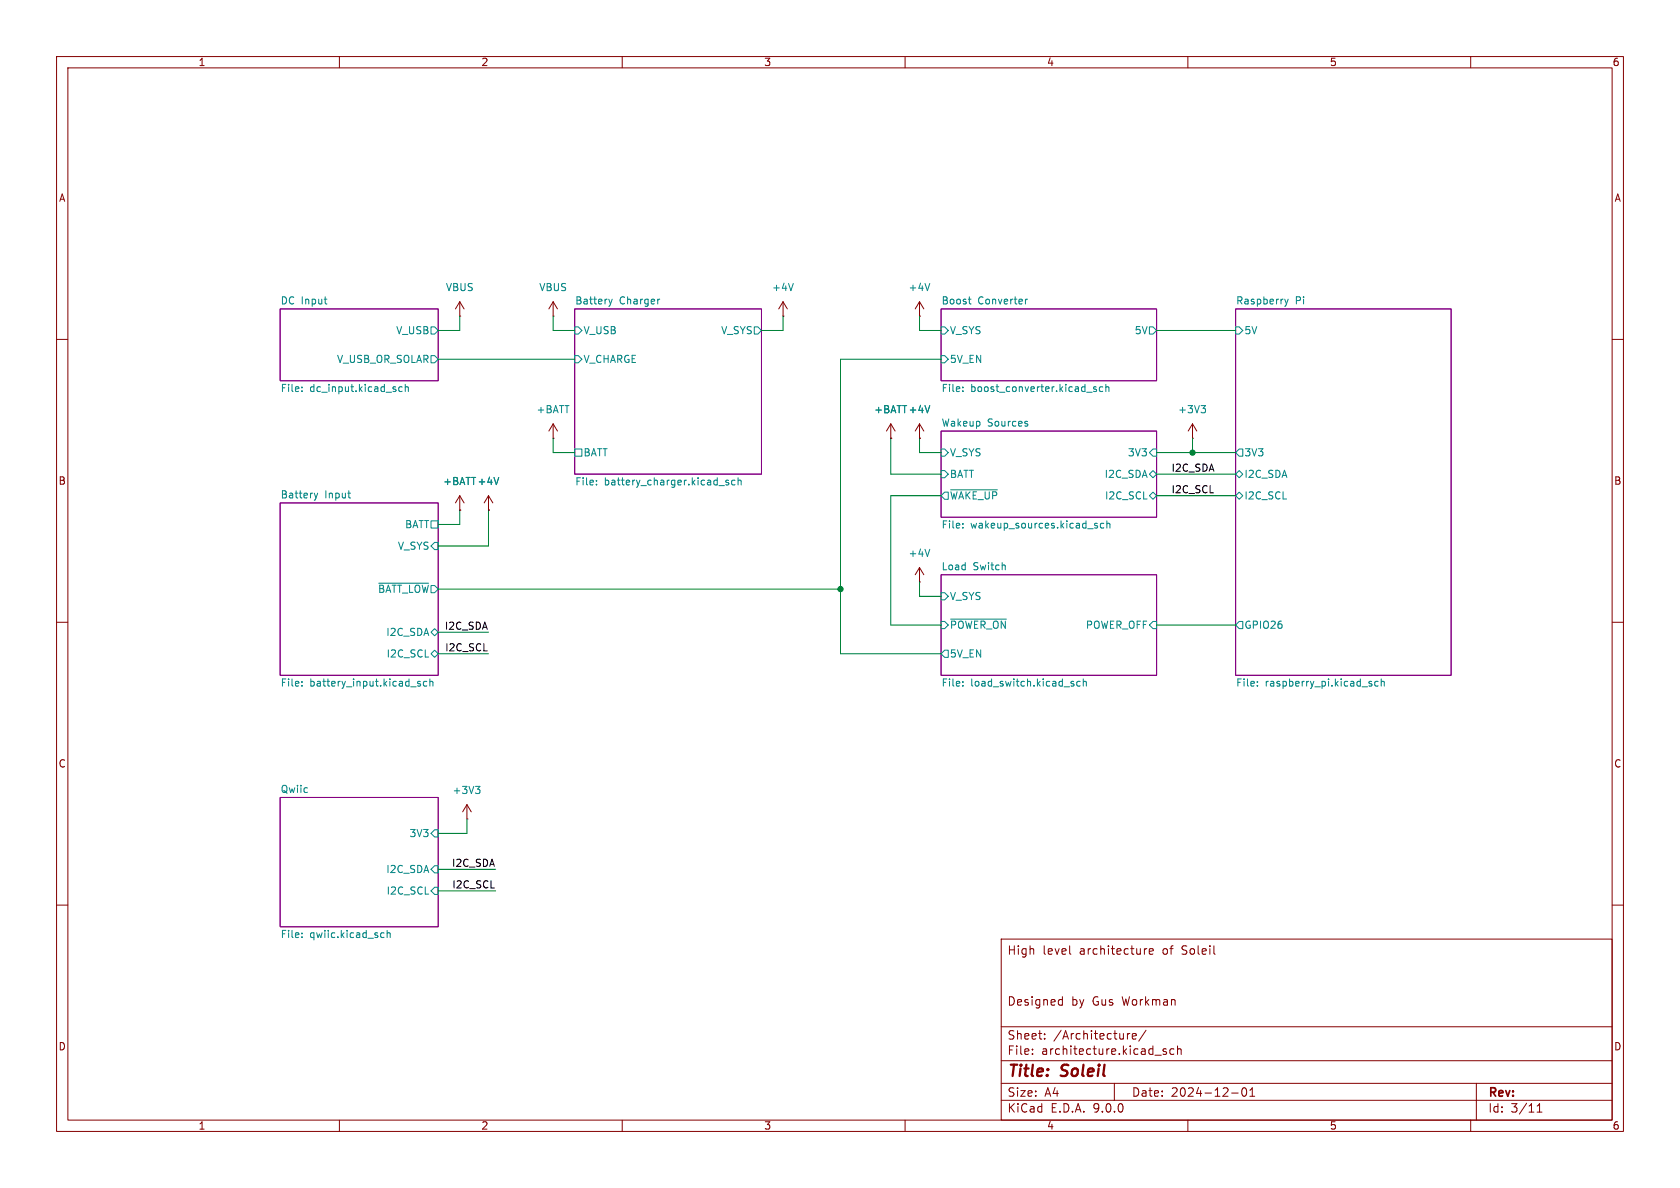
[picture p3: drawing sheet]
<svg xmlns="http://www.w3.org/2000/svg" width="297mm" height="210mm" viewBox="0 0 297 210" stroke-linecap="round" stroke-linejoin="round" font-family="sans-serif">
<path d="M0 0h297v210h-297z" fill="#fff" stroke="#fff" stroke-width=".18"/>
<g fill="none" stroke="#840000" stroke-width=".18">
<path d="M10 10h277v190h-277zM12 12h273v186h-273zM60 10v2M110 10v2M160 10v2M210 10v2M260 10v2M81.3 55.9h.1M81.3 53.3v2.6M81.3 53.3l-.8 1.3M81.3 53.3l.7 1.3M97.8 55.9h.1"/>
<path d="M97.8 53.3l-.8 1.3M97.8 53.3l.8 1.3M97.8 53.3v2.6M138.4 55.9h.1M138.4 53.3l-.7 1.3M138.4 53.3l.8 1.3M138.4 53.3v2.6M162.6 55.9h.1M162.6 53.3v2.6M162.6 53.3l-.8 1.3M162.6 53.3l.7 1.3M10 60h2"/>
<path d="M97.8 77.5h.1M97.8 74.9v2.6M97.8 74.9l-.8 1.3M97.8 74.9l.8 1.3M157.5 77.5h.1M157.5 74.9l-.8 1.3M157.5 74.9l.7 1.3M157.5 74.9v2.6M162.6 77.5h.1M162.6 74.9l-.8 1.3M162.6 74.9l.7 1.3M162.6 74.9v2.6"/>
<path d="M210.8 77.5h.1M210.8 74.9l-.7 1.3M210.8 74.9l.8 1.3M210.8 74.9v2.6M285 60h2M81.3 90.2h.1M81.3 87.6l-.8 1.3M81.3 87.6l.7 1.3M81.3 87.6v2.6M86.4 90.2h.1M86.4 87.6l-.8 1.3M86.4 87.6l.7 1.3"/>
<path d="M86.4 87.6v2.6M10 110h2M162.6 102.9h.1M162.6 100.3v2.6M162.6 100.3l-.8 1.3M162.6 100.3l.7 1.3M285 110h2M82.5 144.8h.1M82.5 142.2l-.7 1.3M82.5 142.2l.8 1.3M82.5 142.2v2.6M10 160h2"/>
<path d="M177 166h108v32h-108zM187.4 176.7l.4 .1M187.8 176.2v1.5M187.8 177.6l-.4 .1M189.2 168.6l.1 .1M202.7 167.7l-.3 .1M203.2 168.2l.7-.1-.1-.3-.4-.1-.2 .2v.7h.6M285 160h2M60 198v2M110 198v2M160 198v2M177 194.5h108"/>
<path d="M177 191.5h108M177 187.5h108M177 181.5h108M182.5 186.3v.1M182.5 185.5v.1M184.7 183.6v.1M184.7 182.8v.1M197 191.5v3M199.3 182.7v1M199.7 182.7l-.2 .1-.2 .2M200.2 183.2l.7-.1-.1-.3-.4-.1-.2 .2v.7h.6M202.6 182.1l-1.3 2"/>
<path d="M206.2 185.5l-.4-.1-.2 .2 .1 .2 .5 .2v.3h-.6M207.5 185.5l-.4-.1-.3 .3v.4l.2 .2h.5M208.2 185.5l.2-.1 .3 .1 .1 .9M208.2 184.9v1.5M210 198v2M217.7 193.2h1.2M219.7 192.4l.2-.1a.81 .81 0 0 1 .6 .6 .81 .81 0 0 1-.3 .8l-.2 .1a.81 .81 0 0 1-.3-1.4zM221 193.8h.8M221 192.7l.4-.4v1.5M260 198v2M261 191.5v6.5M271.7 196.6h.9"/>
<path d="M271.7 195.5l.5-.4v1.5"/>
</g>
<path d="M49.5 54.6h28v12.7h-28zM101.6 54.6h33v29.2h-33zM166.4 54.6h38.1v12.7h-38.1zM218.4 54.6h38.1v64.8h-38.1zM166.4 76.2h38.1v15.2h-38.1zM49.5 88.9h28v30.5h-28zM166.4 101.6h38.1v17.8h-38.1zM49.5 141h28v22.8h-28z" fill="none" stroke="#840084" stroke-width=".18"/>
<g fill="none" stroke="#008484" stroke-width=".18">
<path d="M57.3 52.9h.5M57.7 53.7h.1M76.2 57.8h.6l.7 .6-.7 .7h-.6zM101.6 57.8h.6l.7 .6-.7 .7h-.6zM107.6 52.9l.3 .8M107.9 53.7l-.2 .4M108.2 52.9l-.3 .8M116.6 52.9h-.2M133.3 57.8h.7l.6 .6-.6 .7h-.7zM140.2 50.1l-.4 1.3M164.4 50.1l-.4 1.3M166.4 57.8h.6l.6 .6-.6 .7h-.6z"/>
<path d="M171.2 52.9h.5M171.4 53.7h.3M181.3 52.9v.8M181.6 52.9l-.3 .2M203.2 57.8h.6l.7 .6-.7 .7h-.6zM218.4 57.8h.7l.6 .6-.6 .7h-.7zM227.1 52.9l.3 .8M227.4 53.7l-.3 .5M227.7 52.9l-.3 .8M53.4 68.4v.2M53.4 69.1v.1M71.1 68.4h-.4l-.2 .2 .1 .6h.5"/>
<path d="M71.6 68.5l.2-.1h.3l.1 .8M71.6 67.9v1.3M76.2 62.9h.6l.7 .6-.7 .6h-.6zM101.6 79.4h1.3v1.2h-1.3zM101.6 62.9h.6l.7 .6-.7 .6h-.6zM164.4 71.7l-.4 1.3M166.4 79.4h.6l.6 .6-.6 .6h-.6zM166.4 62.9h.6l.6 .6-.6 .6h-.6zM170.2 68.4v.2M170.2 69.1v.1M181.5 74.9l.2 .2-.2 .2M181.5 74.5h.1"/>
<path d="M193.8 68.4h-.3l-.2 .2 .1 .1 .4 .2v.3h-.5M195 68.4h-.4l-.3 .2 .2 .6h.5M195.5 68.5l.2-.1h.3v.8M195.5 67.9v1.3M203.8 79.4h.7v1.2h-.7l-.6-.6zM212.3 71.7h.8l-.4 .5M212.9 72.2l.2 .2v.3l-.2 .3M219.1 79.4h.6v1.2h-.6l-.7-.6zM55.6 87.2l.3 .8M55.9 88l-.2 .4M56.2 87.2l-.3 .8M61.5 87.2h.5"/>
<path d="M61.8 88h.2M76.2 92.1h1.3v1.2h-1.3zM76.8 95.9h.7v1.3h-.7l-.6-.7zM88.2 84.4l-.4 1.3M105.4 85.6v.1M105.4 84.9v.2M128.8 84.9h-.3l-.2 .2 .1 .1 .4 .2v.3h-.5M129.9 84.9h-.3l-.3 .2 .2 .6h.4M130.5 85l.2-.1h.3v.8M130.5 84.5v1.2M164.4 97.1l-.4 1.3M166.4 87.6l.6-.6h.6v1.3h-.6z"/>
<path d="M166.4 83.2h.6l.6 .6-.6 .7h-.6zM168.1 86.6h8.2M170.2 93.2v.1M170.2 92.6v.1M193.7 92.9l.3 .1v.2l-.1 .1h-.3M193.7 92.5l.3 .1M195.1 92.6l-.3-.1-.3 .2 .2 .6h.4M195.7 92.6l.2-.1 .3 .1v.7M195.7 92.1v1.2M203.2 83.8l.6-.6 .7 .6-.7 .7zM203.2 87.6l.6-.6 .7 .6-.7 .7zM218.4 87.6l.7-.6 .6 .6-.6 .7z"/>
<path d="M218.4 83.8l.7-.6 .6 .6-.6 .7zM67 103.1h8.8M76.2 115.6l.6-.7 .7 .7-.7 .6zM76.8 111.1l.7 .7-.7 .6-.6-.6zM166.4 109.9h.6l.6 .6-.6 .6h-.6zM166.4 115.6l.6-.7h.6v1.3h-.6zM166.4 104.8h.6l.6 .6-.6 .6h-.6zM168.1 109.4h9.8M203.8 109.9h.7v1.2h-.7l-.6-.6zM219.1 109.9h.6v1.2h-.6l-.7-.6zM53.4 121.2v.1M53.4 120.5v.1"/>
<path d="M73.8 120.7l.6 .3-.2 .3-.4-.1M74.3 120.5l-.3-.1-.2 .2M75.5 120.5l-.4-.1-.3 .3 .2 .5h.5M76 120.6l.2-.2 .3 .1v.8M76 120v1.3M84.1 139h.7l-.4 .5M84.6 139.5l.2 .2v.3l-.2 .3M170.2 120.5v.1M170.2 121.2v.1M189.7 120.9l.2 .1-.2 .3M189.7 120.4l.1 .1M191 120.5l-.4-.1-.2 .3 .1 .5h.5"/>
<path d="M191.5 120.6l.2-.2 .3 .1 .1 .8M191.5 120v1.3M222.3 121.2v.1M222.3 120.5v.1M242.2 120.9h.3v.2l-.1 .2h-.3M242.2 120.4l.3 .1M243.6 120.5l-.3-.1-.3 .3 .2 .5h.4M244.2 120.6l.2-.2 .3 .1v.8M244.2 120v1.3M76.8 153h.7v1.3h-.7l-.6-.6zM76.8 146.7h.7v1.3h-.7l-.6-.7zM76.8 156.8h.7v1.3h-.7l-.6-.6z"/>
<path d="M53.4 165v.1M53.4 165.6v.1M67.5 164.9l.4 .1M67.9 165.7h-.4M68.4 165l.2-.1 .3 .1 .1 .7M68.4 164.5v1.2"/>
</g>
<g fill="none" stroke="#008400" stroke-width=".18">
<path d="M81.3 55.9v2.5h-3.8M97.8 55.9v2.5h3.8M138.4 55.9v2.5h-3.8M162.6 55.9v2.5h3.8M204.5 58.4h13.9M77.5 63.5h24.1M97.8 77.5v2.5h3.8M157.5 77.5v6.3h8.9M162.6 77.5v2.5h3.8M166.4 63.5h-17.8v52.1h17.8M210.8 77.5v2.5M81.3 90.2v2.5h-3.8"/>
<path d="M86.4 90.2v6.3h-8.9M166.4 87.6h-8.9v22.9h8.9M204.5 80h13.9M204.5 83.8h13.9M204.5 87.6h13.9M77.5 115.6h8.9M77.5 111.8h8.9M77.5 104.1h71.1M162.6 102.9v2.5h3.8M204.5 110.5h13.9M77.5 153.7h10.1M77.5 157.5h10.1"/>
<path d="M82.5 144.8v2.5h-5"/>
</g>
<g fill="#008400" stroke="#008400" stroke-width=".18">
<circle cx="210.8" cy="80" r=".46"/>
<circle cx="148.6" cy="104.1" r=".46"/>
</g>
<g font-size="2.8" fill="#840000">
<text x="178" y="190.9">Title:</text>
<text x="187.7" y="190.9">Soleil</text>
</g>
<g font-size="2.1" fill="#840000">
<text x="178" y="169">High</text>
<text x="184.3" y="169">level</text>
<text x="190.9" y="169">architecture</text>
<text x="205.7" y="169">of</text>
<text x="209.2" y="169">Soleil</text>
<text x="178" y="178">Designed</text>
<text x="189.4" y="178">by</text>
<text x="193.2" y="178">Gus</text>
<text x="198.5" y="178">Workman</text>
<text x="178" y="184">Sheet:</text>
<text x="186.2" y="184">/Architecture/</text>
<text x="178" y="186.7">File:</text>
<text x="184.1" y="186.7">architecture.kicad_sch</text>
<text x="178" y="196.9">KiCad</text>
<text x="178" y="194.1">Size:</text>
<text x="184.7" y="194.1">A4</text>
<text x="185.7" y="196.9">E.D.A.</text>
<text x="193.3" y="196.9">9.0.0</text>
<text x="200" y="194.1">Date:</text>
<text x="207" y="194.1">2024-12-01</text>
<text x="263" y="194.3">Rev:</text>
<text x="263" y="196.9">Id:</text>
<text x="267.1" y="196.9">3/11</text>
</g>
<g font-size="1.8" fill="#840000">
<text x="35" y="11.9">1</text>
<text x="85" y="11.9">2</text>
<text x="135" y="11.9">3</text>
<text x="185" y="11.9">4</text>
<text x="235" y="11.9">5</text>
<text x="285" y="11.9">6</text>
<text x="10.3" y="35.9">A</text>
<text x="285.3" y="35.9">A</text>
<text x="10.3" y="85.9">B</text>
<text x="285.3" y="85.9">B</text>
<text x="10.3" y="135.9">C</text>
<text x="285.3" y="135.9">C</text>
<text x="10.3" y="185.9">D</text>
<text x="285.3" y="185.9">D</text>
<text x="35" y="199.9">1</text>
<text x="85" y="199.9">2</text>
<text x="135" y="199.9">3</text>
<text x="185" y="199.9">4</text>
<text x="235" y="199.9">5</text>
<text x="285" y="199.9">6</text>
</g>
<g font-size="1.8" fill="#008484">
<text x="49.5" y="53.9">DC Input</text>
<text x="78.7" y="51.7">VBUS</text>
<text x="95.2" y="51.7">VBUS</text>
<text x="101.6" y="53.9">Battery</text>
<text x="109.5" y="53.9">Charger</text>
<text x="136.4" y="51.7">+4V</text>
<text x="160.5" y="51.7">+4V</text>
<text x="166.4" y="53.9">Boost</text>
<text x="172.9" y="53.9">Converter</text>
<text x="218.4" y="53.9">Raspberry</text>
<text x="229" y="53.9">Pi</text>
<text x="69.9" y="59.3">V_USB</text>
<text x="103.1" y="59.3">V_USB</text>
<text x="127.4" y="59.3">V_SYS</text>
<text x="167.8" y="59.3">V_SYS</text>
<text x="200.5" y="59.3">5V</text>
<text x="219.9" y="59.3">5V</text>
<text x="59.5" y="64.4">V_USB_OR_SOLAR</text>
<text x="103.1" y="64.4">V_CHARGE</text>
<text x="167.8" y="64.4">5V_EN</text>
<text x="49.5" y="69.6">File:</text>
<text x="54.8" y="69.6">dc_input.kicad_sch</text>
<text x="166.4" y="69.6">File:</text>
<text x="171.6" y="69.6">boost_converter.kicad_sch</text>
<text x="94.8" y="73.3">+BATT</text>
<text x="154.4" y="73.3">+BATT +4V</text>
<text x="166.4" y="75.5">Wakeup</text>
<text x="174.6" y="75.5">Sources</text>
<text x="208.2" y="73.3">+3V3</text>
<text x="103.1" y="80.9">BATT</text>
<text x="167.8" y="80.9">V_SYS</text>
<text x="199.3" y="80.9">3V3</text>
<text x="219.9" y="80.9">3V3</text>
<text x="49.5" y="88.2">Battery</text>
<text x="57.4" y="88.2">Input</text>
<text x="78.2" y="86">+BATT +4V</text>
<text x="101.6" y="86.1">File:</text>
<text x="106.8" y="86.1">battery_charger.kicad_sch</text>
<text x="167.8" y="88.5">~{WAKE_UP}</text>
<text x="167.8" y="84.7">BATT</text>
<text x="195.2" y="84.7">I2C_SDA</text>
<text x="195.2" y="88.5">I2C_SCL</text>
<text x="219.9" y="88.5">I2C_SCL</text>
<text x="219.9" y="84.7">I2C_SDA</text>
<text x="71.5" y="93.6">BATT</text>
<text x="166.4" y="93.8">File:</text>
<text x="171.6" y="93.8">wakeup_sources.kicad_sch</text>
<text x="70.2" y="97.4">V_SYS</text>
<text x="160.5" y="98.7">+4V</text>
<text x="166.4" y="100.9">Load</text>
<text x="172" y="100.9">Switch</text>
<text x="66.7" y="105">~{BATT_LOW}</text>
<text x="167.8" y="106.3">V_SYS</text>
<text x="68.2" y="112.6">I2C_SDA</text>
<text x="167.8" y="111.4">~{POWER_ON}</text>
<text x="191.9" y="111.4">POWER_OFF</text>
<text x="219.9" y="111.4">GPIO26</text>
<text x="68.2" y="116.4">I2C_SCL</text>
<text x="167.8" y="116.4">5V_EN</text>
<text x="49.5" y="121.7">File:</text>
<text x="54.8" y="121.7">battery_input.kicad_sch</text>
<text x="166.4" y="121.7">File:</text>
<text x="171.6" y="121.7">load_switch.kicad_sch</text>
<text x="218.4" y="121.7">File:</text>
<text x="223.7" y="121.7">raspberry_pi.kicad_sch</text>
<text x="49.5" y="140.3">Qwiic</text>
<text x="79.9" y="140.6">+3V3</text>
<text x="72.3" y="148.2">3V3</text>
<text x="68.2" y="154.5">I2C_SDA</text>
<text x="68.2" y="158.3">I2C_SCL</text>
<text x="49.5" y="166.1">File:</text>
<text x="54.8" y="166.1">qwiic.kicad_sch</text>
</g>
<g font-size="1.8">
<text x="207" y="83.5">I2C_SDA</text>
<text x="207" y="87.3">I2C_SCL</text>
<text x="78.5" y="111.4">I2C_SDA</text>
<text x="78.6" y="115.2">I2C_SCL</text>
<text x="79.8" y="153.3">I2C_SDA</text>
<text x="79.9" y="157.1">I2C_SCL</text>
</g>
</svg>
